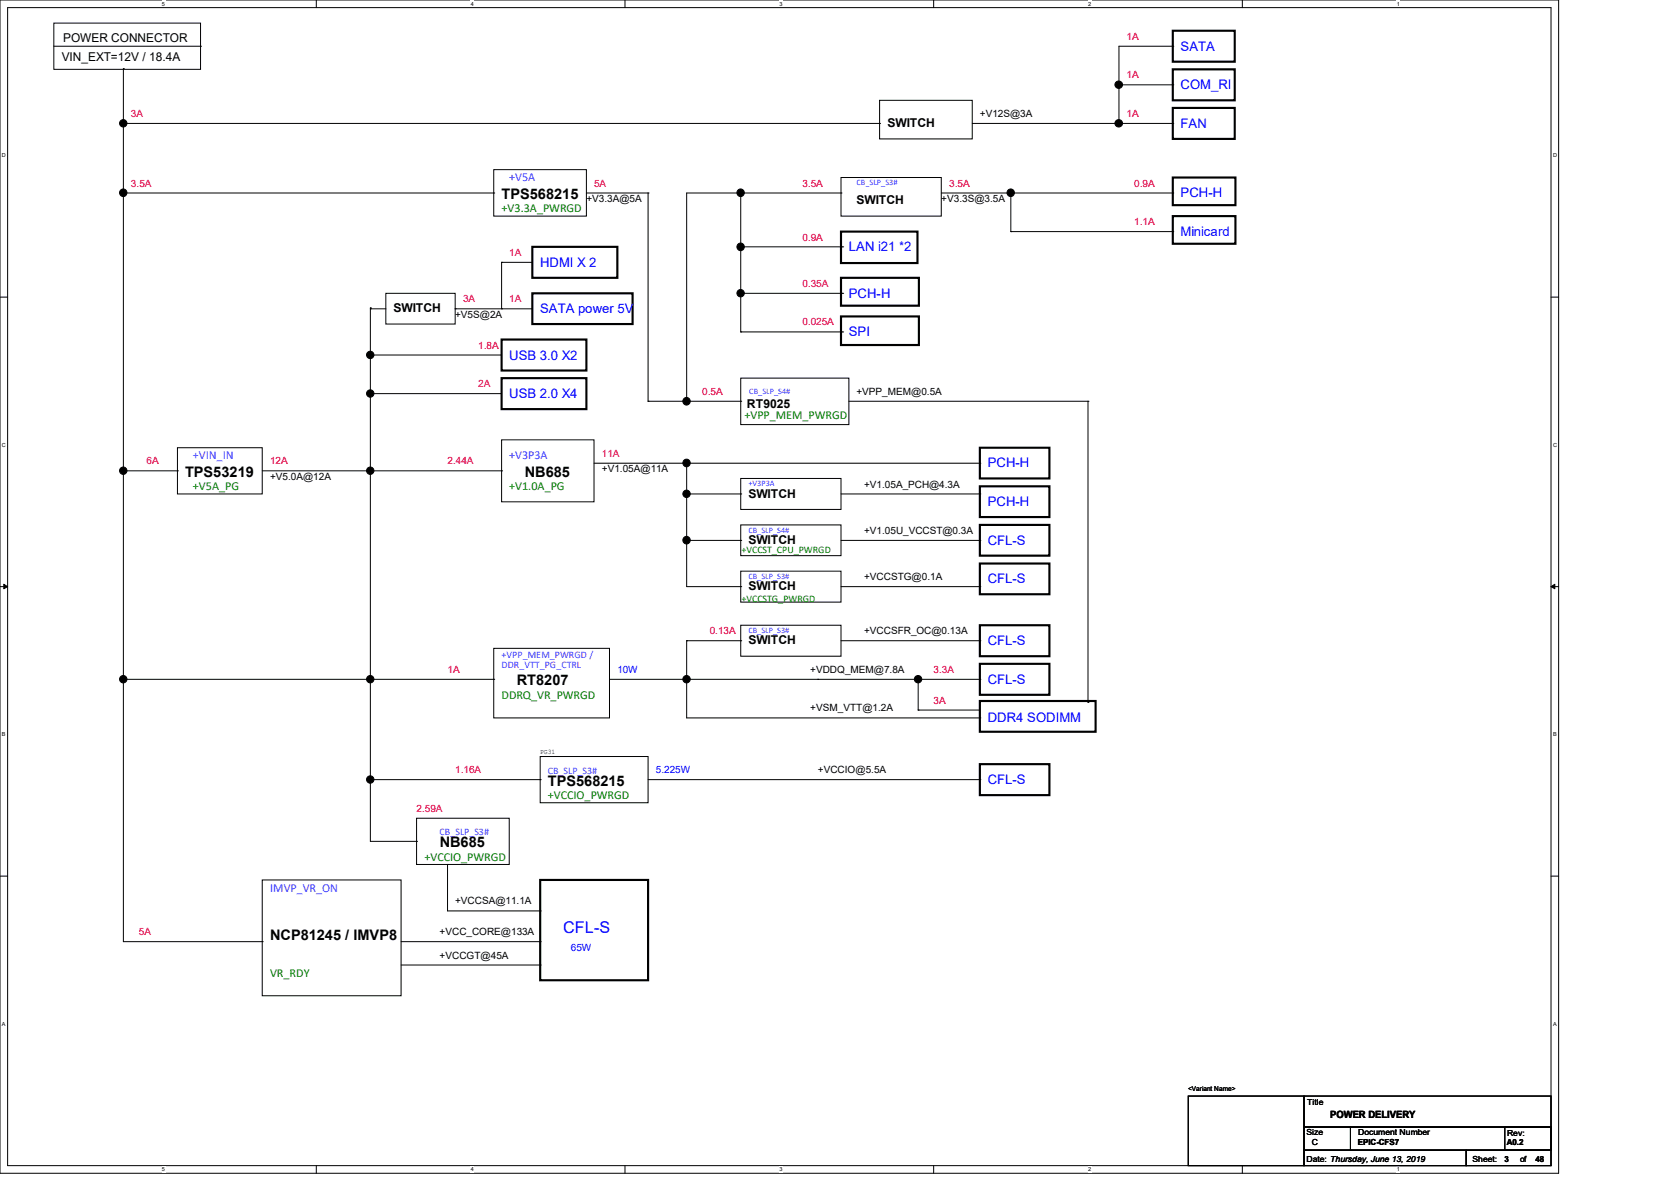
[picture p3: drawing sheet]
<svg xmlns="http://www.w3.org/2000/svg" width="297mm" height="210mm" viewBox="0 0 297 210" stroke-linecap="round" stroke-linejoin="round" font-family="sans-serif">
<path d="M0 0h277v208.4h-277zM1.4 1.4h274.3v205.7h-274.3z" fill="none" stroke="#000" stroke-width=".18"/>
<g fill="#fff">
<path d="M28.8 .1h.5v1.1h-.5z"/>
<path d="M28.8 207.2h.5v1.1h-.5z"/>
</g>
<path d="M56.2 0v1.4M56.2 207.1v1.3" fill="none" stroke="#000" stroke-width=".18"/>
<g fill="#fff">
<path d="M83.7 .1h.5v1.1h-.5z"/>
<path d="M83.7 207.2h.5v1.1h-.5z"/>
</g>
<path d="M111.1 0v1.4M111.1 207.1v1.3" fill="none" stroke="#000" stroke-width=".18"/>
<g fill="#fff">
<path d="M138.5 .1h.6v1.1h-.6z"/>
<path d="M138.5 207.2h.6v1.1h-.6z"/>
</g>
<path d="M165.9 0v1.4M165.9 207.1v1.3" fill="none" stroke="#000" stroke-width=".18"/>
<g fill="#fff">
<path d="M193.4 .1h.5v1.1h-.5z"/>
<path d="M193.4 207.2h.5v1.1h-.5z"/>
</g>
<path d="M220.8 0v1.4M220.8 207.1v1.3" fill="none" stroke="#000" stroke-width=".18"/>
<g fill="#fff">
<path d="M248.2 .1h.6v1.1h-.6z"/>
<path d="M248.2 207.2h.6v1.1h-.6z"/>
<path d="M.3 27.1h.8v1.1h-.8z"/>
<path d="M276 27.1h.7v1.1h-.7z"/>
<path d="M.3 78.5h.8v1.1h-.8z"/>
<path d="M276 78.5h.7v1.1h-.7z"/>
</g>
<path d="M0 52.8h1.4M275.7 52.8h1.3" fill="none" stroke="#000" stroke-width=".18"/>
<g fill="#fff">
<path d="M.3 129.9h.7v1.1h-.7z"/>
<path d="M276 129.9h.6v1.1h-.6z"/>
</g>
<path d="M0 104.2h1.4M275.7 104.2h1.3" fill="none" stroke="#000" stroke-width=".18"/>
<path d="M.7 103.8l.7 .4-.7 .4zM275.7 104.2l.7-.4v.8z" fill="#000" stroke="#000" stroke-width=".18"/>
<g fill="#fff">
<path d="M.3 181.4h.7v1.1h-.7z"/>
<path d="M276 181.4h.6v1.1h-.6z"/>
</g>
<g fill="none" stroke="#000" stroke-width=".18">
<path d="M9.6 4.1h26v8.2h-26zM9.6 8.2h26M21.9 12.2h.1M21.9 12.2v155.1h24.7M35.6 8.2h.1M156.3 17.8h16.5v6.9h-16.5zM198.9 15.1h.1M198.9 15.1h9.5M208.4 15.1h.1M208.4 8.2h.1M208.4 8.2h-9.5v13.7M21.9 34.3h65.9"/>
<path d="M21.9 21.9h134.4M87.8 30.1h16.4v8.3h-16.4zM87.8 34.3h.1M104.2 34.3h11M115.2 34.3h.1M115.2 34.3v37M131.7 34.3v24.7M149.5 31.5h17.8v6.9h-17.8zM149.5 34.3h.1M149.5 34.3h-27.5v37M156.3 21.9h.1M167.3 34.3h41.1"/>
<path d="M172.8 21.9h35.6M179.7 34.3h.1M179.7 34.3v6.8M198.9 21.9h.1M208.4 34.3h.1M208.4 21.9h.1M65.8 54.9h.1M65.8 54.7h.1M65.8 54.9h2.8M65.8 54.7v94.8h8.2M68.6 52.1h12.3v5.5h-12.3zM80.9 54.9h.1"/>
<path d="M80.9 54.9h13.7M89.2 54.9h.1M89.2 46.6h.1M89.2 46.6v8.3M89.2 46.6h5.4M131.7 59h.1M131.7 43.9h18.1M131.7 52.1h18.1M131.7 59h18.1M149.8 43.9h.1M149.8 52.1h.1M149.8 59h.1"/>
<path d="M179.7 41.1h.1M179.7 41.1h28.7M208.4 41.1h.1M31.5 79.5h15.1v8.3h-15.1zM65.8 63.1h.1M65.8 69.9h.1M65.8 63.1h23.4M65.8 69.9h23.4M89.2 78.1h16.4v11.1h-16.4zM115.2 71.3h.1M115.2 71.3h16.5M122 71.3h.1"/>
<path d="M131.7 67.2h19.2v8.2h-19.2zM131.7 71.3h.1M150.9 71.3h42.5M193.4 71.3h.1M193.4 71.3v53.5M21.9 83.7h9.6M31.5 83.7h.1M46.6 83.7h42.6M89.2 83.7h.1M105.6 82.3h68.6M122 82.3h.1M122 87.8h9.7"/>
<path d="M122 96h9.7M122 82.3v21.9h9.7M131.7 85h17.8v5.5h-17.8zM131.7 93.3h17.8v5.4h-17.8zM131.7 87.8h.1M131.7 96h.1M149.5 87.8h24.7M149.5 96h24.7M174.2 96h.1M174.2 82.3h.1M174.2 87.8h.1M87.8 115.2h20.5v12.4h-20.5z"/>
<path d="M122 113.8h.1M122 113.8v13.8h52.2M122 113.8h9.7M131.7 101.5h17.8v5.5h-17.8zM131.7 111.1h17.8v5.5h-17.8zM131.7 104.2h.1M131.7 113.8h.1M149.5 104.2h24.7M149.5 113.8h24.7M174.2 104.2h.1M174.2 113.8h.1M21.9 120.7h65.9"/>
<path d="M65.8 138.5h30.2M87.8 120.7h.1M96 134.4h19.2v8.2h-19.2zM96 138.5h.1M108.3 120.7h65.9M115.2 138.5h59M145.4 120.7h.1M163.2 126.2h.1M163.2 120.7h.1M163.2 126.2h11M163.2 120.7v5.5M174.2 138.5h.1"/>
<path d="M174.2 127.6h.1M174.2 120.7h.1M193.4 124.8h.1M0 155.7h1.4M46.6 156.3h24.7v20.6h-24.7zM74 145.4h16.5v8.2h-16.5zM74 149.5h.1M79.5 153.6h.1M79.5 153.6v8.2h16.5M275.7 155.7h1.3M46.6 167.3h.1M71.3 171.4h24.7"/>
<path d="M71.3 167.3h24.7M96 171.4h.1M96 161.8h.1M96 167.3h.1M211.2 194.7h20.6v12.4h-20.6zM231.8 194.7h43.9v5.5h-43.9zM231.8 200.2h8.2v4.1h-8.2zM231.8 204.3h28.8v2.8h-28.8zM240 200.2h35.7v4.1h-35.7zM260.6 204.3h15.1v2.8h-15.1zM267.5 200.2h8.2v4.1h-8.2z"/>
</g>
<g fill="none" stroke="#000" stroke-width=".38">
<path d="M208.4 12.3h11.1v5.5h-11.1zM208.4 19.2h11.1v5.5h-11.1zM208.4 5.5h11.1v5.5h-11.1zM208.4 31.5h11.2v4.9h-11.2zM208.4 38.4h11.2v4.9h-11.2zM94.6 43.9h15.1v5.5h-15.1zM94.6 52.1h17.8v5.5h-17.8zM149.5 41.1h13.6v5.6h-13.6zM149.5 56.2h13.8v5.1h-13.8zM149.5 49.4h13.8v4.9h-13.8zM89.2 67.2h15v5.5h-15zM89.2 60.3h15v5.5h-15z"/>
<path d="M174.2 79.5h12.3v5.5h-12.3zM174.2 93.3h12.3v5.4h-12.3zM174.2 86.4h12.3v5.5h-12.3zM174.2 100.1h12.3v5.5h-12.3zM174.2 117.9h12.3v5.5h-12.3zM174.2 111.1h12.3v5.5h-12.3zM174.2 124.5h20.5v5.5h-20.5zM174.2 135.8h12.3v5.5h-12.3zM96 156.3h19.2v17.9h-19.2z"/>
</g>
<g fill="#000" stroke="#000" stroke-width=".18">
<circle cx="198.8" cy="15.1" r=".67"/>
<circle cx="21.9" cy="34.2" r=".67"/>
<circle cx="21.9" cy="21.9" r=".66"/>
<circle cx="131.6" cy="34.2" r=".67"/>
<circle cx="179.6" cy="34.2" r=".67"/>
<circle cx="198.8" cy="21.9" r=".67"/>
<circle cx="131.6" cy="43.9" r=".67"/>
<circle cx="131.6" cy="52.1" r=".66"/>
<circle cx="65.8" cy="63.1" r=".66"/>
<circle cx="65.8" cy="69.9" r=".66"/>
<circle cx="122" cy="71.3" r=".67"/>
<circle cx="21.9" cy="83.6" r=".66"/>
<circle cx="65.8" cy="83.6" r=".66"/>
<circle cx="122" cy="82.2" r=".67"/>
<circle cx="122" cy="96" r=".67"/>
<circle cx="122" cy="87.7" r=".66"/>
<circle cx="21.9" cy="120.7" r=".66"/>
<circle cx="65.8" cy="138.5" r=".66"/>
<circle cx="65.8" cy="120.7" r=".66"/>
<circle cx="122" cy="120.7" r=".66"/>
<circle cx="163.2" cy="120.7" r=".66"/>
</g>
<text font-size="2.9" fill="#00f" x="100.1" y="165.8">CFL-S</text>
<g font-size="2.6">
<text x="89.2" y="35.3">TPS568215</text>
<text x="32.9" y="84.7">TPS53219</text>
<text x="93.3" y="84.7">NB685</text>
<text x="91.9" y="121.7">RT8207</text>
<text x="97.4" y="139.6">TPS568215</text>
<text x="78.1" y="150.5">NB685</text>
<text x="48" y="167">NCP81245 / IMVP8</text>
</g>
<g font-size="2.3" fill="#00f">
<text x="209.8" y="9">SATA</text>
<text x="209.8" y="15.9">COM_RI</text>
<text x="209.8" y="22.7">FAN</text>
<text x="209.8" y="35.1">PCH-H</text>
<text x="209.8" y="41.9">Minicard</text>
<text x="96" y="47.4">HDMI X 2</text>
<text x="150.9" y="44.7">LAN i21 *2</text>
<text x="150.9" y="52.9">PCH-H</text>
<text x="96" y="55.6">SATA power 5V</text>
<text x="150.9" y="59.7">SPI</text>
<text x="90.5" y="63.9">USB 3.0 X2</text>
<text x="90.5" y="70.7">USB 2.0 X4</text>
<text x="175.6" y="83.1">PCH-H</text>
<text x="175.6" y="89.9">PCH-H</text>
<text x="175.6" y="96.8">CFL-S</text>
<text x="175.6" y="103.6">CFL-S</text>
<text x="175.6" y="114.6">CFL-S</text>
<text x="175.6" y="121.5">CFL-S</text>
<text x="175.6" y="128.3">DDR4 SODIMM</text>
<text x="175.6" y="139.3">CFL-S</text>
</g>
<g font-size="2.2">
<text x="11" y="10.9">VIN_EXT=12V / 18.4A</text>
<text x="11.2" y="7.5">POWER CONNECTOR</text>
<text x="157.7" y="22.6">SWITCH</text>
<text x="152.2" y="36.3">SWITCH</text>
<text x="69.9" y="55.5">SWITCH</text>
<text x="132.8" y="72.5">RT9025</text>
<text x="133" y="88.4">SWITCH</text>
<text x="133" y="96.6">SWITCH</text>
<text x="133" y="104.9">SWITCH</text>
<text x="133" y="114.5">SWITCH</text>
</g>
<g font-size="2.2" fill="#8000ff">
<text x="90.5" y="32.2">+V5A</text>
<text x="34.3" y="81.6">+VIN_IN</text>
<text x="90.5" y="81.6">+V3P3A</text>
<text x="48" y="158.4">IMVP_VR_ON</text>
</g>
<g font-size="2.2" fill="#008000">
<text x="89.2" y="37.7">+V3.3A_PWRGD</text>
<text x="132.3" y="74.5">+VPP_MEM_PWRGD</text>
<text x="34.3" y="87.1">+V5A_PG</text>
<text x="90.5" y="87.1">+V1.0A_PG</text>
<text x="89.2" y="124.1">DDRQ_VR_PWRGD</text>
<text x="97.4" y="141.9">+VCCIO_PWRGD</text>
<text x="75.4" y="153">+VCCIO_PWRGD</text>
<text x="48" y="173.5">VR_RDY</text>
</g>
<g font-size="1.8" fill="#f00">
<text x="200.2" y="7.1">1A</text>
<text x="200.2" y="13.9">1A</text>
<text x="23.3" y="20.8">3A</text>
<text x="200.2" y="20.8">1A</text>
<text x="23.3" y="33.1">3.5A</text>
<text x="105.6" y="33.1">5A</text>
<text x="142.6" y="33.1">3.5A</text>
<text x="168.7" y="33.1">3.5A</text>
<text x="201.6" y="33.1">0.9A</text>
<text x="201.6" y="40">1.1A</text>
<text x="90.5" y="45.5">1A</text>
<text x="142.6" y="42.8">0.9A</text>
<text x="82.3" y="53.7">3A</text>
<text x="90.5" y="53.7">1A</text>
<text x="142.6" y="51">0.35A</text>
<text x="142.6" y="57.8">0.025A</text>
<text x="85" y="61.9">1.8A</text>
<text x="85" y="68.8">2A</text>
<text x="124.8" y="70.2">0.5A</text>
<text x="26" y="82.5">6A</text>
<text x="48" y="82.5">12A</text>
<text x="79.5" y="82.5">2.44A</text>
<text x="107" y="81.2">11A</text>
<text x="126.2" y="112.7">0.13A</text>
<text x="79.5" y="119.5">1A</text>
<text x="165.9" y="119.5">3.3A</text>
<text x="165.9" y="125.1">3A</text>
<text x="80.9" y="137.4">1.16A</text>
<text x="74" y="144.2">2.59A</text>
<text x="24.7" y="166.2">5A</text>
</g>
<g font-size="1.8">
<text x="174.2" y="20.8">+V12S@3A</text>
<text x="104.2" y="35.9">+V3.3A@5A</text>
<text x="167.3" y="35.9">+V3.3S@3.5A</text>
<text x="80.9" y="56.5">+V5S@2A</text>
<text x="152.2" y="70.2">+VPP_MEM@0.5A</text>
<text x="107" y="83.9">+V1.05A@11A</text>
<text x="48" y="85.3">+V5.0A@12A</text>
<text x="153.6" y="86.6">+V1.05A_PCH@4.3A</text>
<text x="153.6" y="94.9">+V1.05U_VCCST@0.3A</text>
<text x="153.6" y="103.1">+VCCSTG@0.1A</text>
<text x="153.6" y="112.7">+VCCSFR_OC@0.13A</text>
<text x="144" y="119.5">+VDDQ_MEM@7.8A</text>
<text x="144" y="126.4">+VSM_VTT@1.2A</text>
<text x="145.4" y="137.4">+VCCIO@5.5A</text>
<text x="80.9" y="160.7">+VCCSA@11.1A</text>
<text x="78.1" y="166.2">+VCC_CORE@133A</text>
<text x="78.1" y="170.3">+VCCGT@45A</text>
<text x="236.4" y="198.7">POWER DELIVERY</text>
</g>
<g font-size="1.8" fill="#008000">
<text x="131.8" y="98.3">+VCCST_CPU_PWRGD</text>
<text x="131.8" y="106.9">+VCCSTG_PWRGD</text>
</g>
<g font-size="1.8" fill="#8000ff">
<text x="89.2" y="116.9">+VPP_MEM_PWRGD /</text>
<text x="89.2" y="118.7">DDR_VTT_PG_CTRL</text>
<text x="97.4" y="137.5">CB_SLP_S3#</text>
<text x="78.1" y="148.4">CB_SLP_S3#</text>
</g>
<g font-size="1.8" fill="#00f">
<text x="109.7" y="119.5">10W</text>
<text x="116.6" y="137.4">5.225W</text>
<text x="101.5" y="168.9">65W</text>
</g>
<g font-size="1.5" fill="#8000ff">
<text x="152.2" y="32.9">CB_SLP_S3#</text>
<text x="133.2" y="70">CB_SLP_S4#</text>
<text x="133" y="86.4">+V3P3A</text>
<text x="133" y="94.7">CB_SLP_S4#</text>
<text x="133" y="102.9">CB_SLP_S3#</text>
<text x="133" y="112.5">CB_SLP_S3#</text>
</g>
<g font-size="1.5">
<text x="232.3" y="196.4">Title</text>
<text x="232.2" y="201.6">Size</text>
<text x="233.2" y="203.4">C</text>
<text x="241.4" y="203.4">EPIC-CFS7</text>
<text x="241.4" y="201.6">Document Number</text>
<text x="267.8" y="203.5">A0.2</text>
<text x="267.9" y="201.8">Rev:</text>
<text x="232.2" y="206.4">Date: Thursday, June 13, 2019</text>
<text x="261.7" y="206.4">Sheet:</text>
<text x="267.4" y="206.4">3</text>
<text x="270.2" y="206.4">of</text>
<text x="272.9" y="206.4">48</text>
</g>
<g font-size="1.2">
<text x="96" y="134">PG31</text>
<text x="211.2" y="193.8">&lt;Variant Name&gt;</text>
</g>
<g font-size="1">
<text x="28.8" y="1">5</text>
<text x="83.7" y="1">4</text>
<text x="138.5" y="1">3</text>
<text x="193.4" y="1">2</text>
<text x="248.3" y="1">1</text>
<text x=".3" y="27.9">D</text>
<text x="276" y="27.9">D</text>
<text x=".3" y="79.4">C</text>
<text x="276" y="79.4">C</text>
<text x=".3" y="130.8">B</text>
<text x="276" y="130.8">B</text>
<text x=".3" y="182.2">A</text>
<text x="276" y="182.2">A</text>
<text x="28.8" y="208.1">5</text>
<text x="83.7" y="208.1">4</text>
<text x="138.5" y="208.1">3</text>
<text x="193.4" y="208.1">2</text>
<text x="248.3" y="208.1">1</text>
</g>
</svg>
